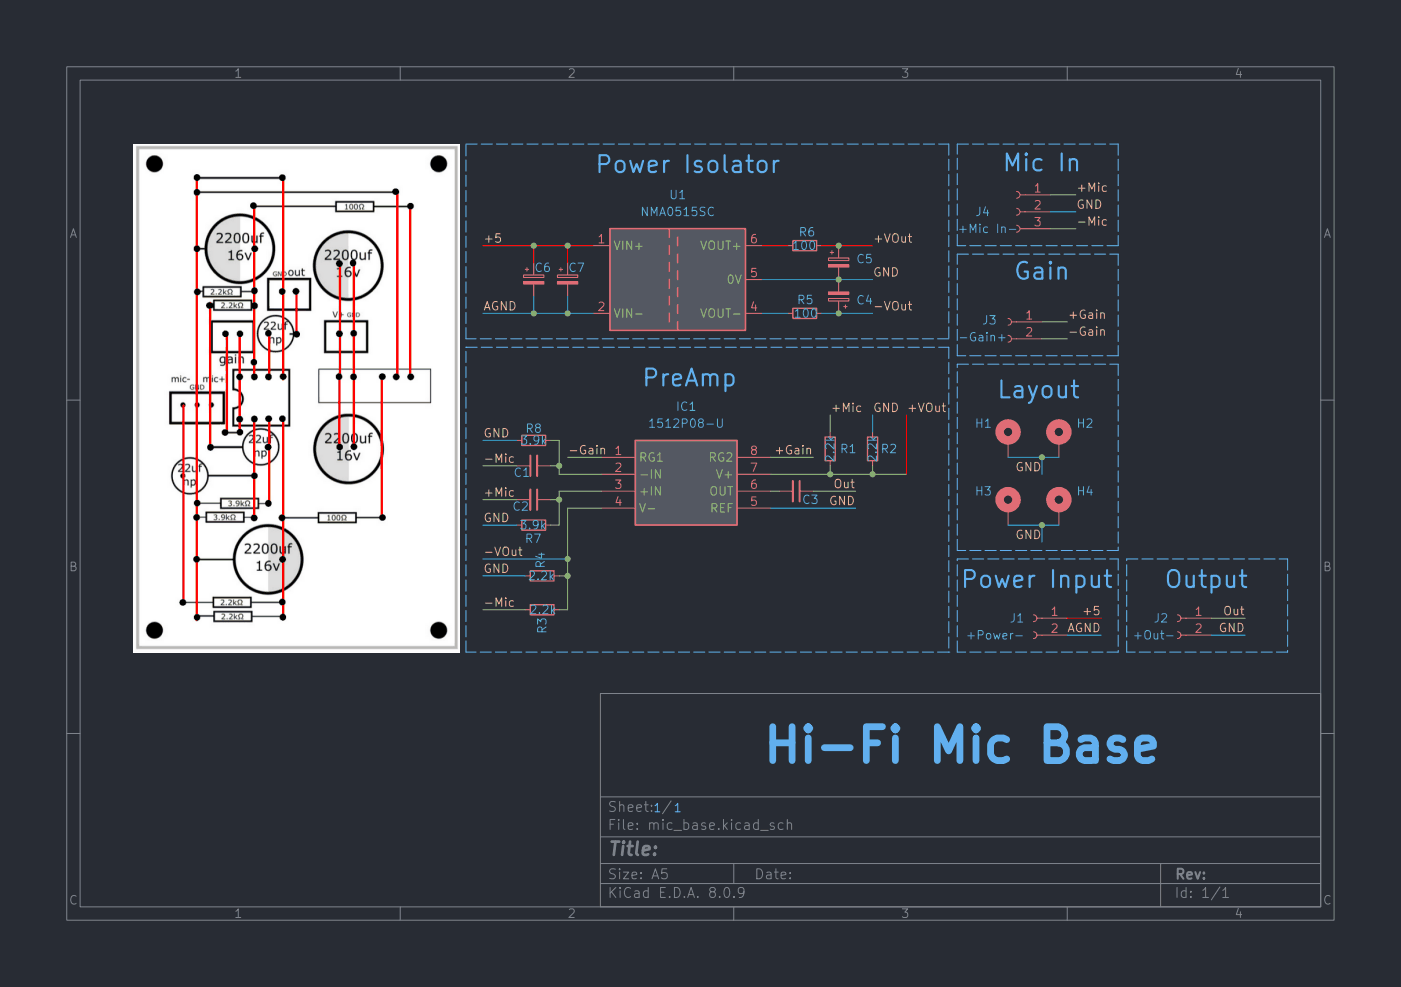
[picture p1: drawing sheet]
(kicad_sch
 (version 20231120)
 (generator "eeschema")
 (generator_version "8.0")
 (paper "A5")
 (lib_symbols
  (symbol "Connector:Conn_01x02_Socket"
   (pin_names
    (offset 1.016) hide) (exclude_from_sim no) (in_bom yes) (on_board yes)
   (property "Reference" "J" (at 0 2.54 0) (effects (font (size 1.27 1.27))))
   (property "Value" "Conn_01x02_Socket" (at 0 -5.08 0) (effects (font (size 1.27 1.27))))
   (property "Footprint" "" (at 0 0 0) (effects (font (size 1.27 1.27)) (hide yes)))
   (property "Datasheet" "~" (at 0 0 0) (effects (font (size 1.27 1.27)) (hide yes)))
   (property "Description" "Generic connector, single row, 01x02, script generated" (at 0 0 0) (effects (font (size 1.27 1.27)) (hide yes)))
   (property "ki_locked" "" (at 0 0 0) (effects (font (size 1.27 1.27))))
   (symbol "Conn_01x02_Socket_1_1"
    (arc (start 0 -2.032) (mid -0.5058 -2.54) (end 0 -3.048) (stroke (width 0.1524) (type default)) (fill (type none)))
    (polyline (pts (xy -1.27 -2.54) (xy -0.508 -2.54)) (stroke (width 0.1524) (type default)) (fill (type none)))
    (polyline (pts (xy -1.27 0) (xy -0.508 0)) (stroke (width 0.1524) (type default)) (fill (type none)))
    (arc (start 0 0.508) (mid -0.5058 0) (end 0 -0.508) (stroke (width 0.1524) (type default)) (fill (type none)))
    (pin passive line (at -5.08 0 0) (length 3.81) (name "Pin_1" (effects (font (size 1.27 1.27)))) (number "1" (effects (font (size 1.27 1.27)))))
    (pin passive line (at -5.08 -2.54 0) (length 3.81) (name "Pin_2" (effects (font (size 1.27 1.27)))) (number "2" (effects (font (size 1.27 1.27)))))))
  (symbol "Connector:Conn_01x03_Socket"
   (pin_names
    (offset 1.016) hide) (exclude_from_sim no) (in_bom yes) (on_board yes)
   (property "Reference" "J" (at 0 5.08 0) (effects (font (size 1.27 1.27))))
   (property "Value" "Conn_01x03_Socket" (at 0 -5.08 0) (effects (font (size 1.27 1.27))))
   (property "Footprint" "" (at 0 0 0) (effects (font (size 1.27 1.27)) (hide yes)))
   (property "Datasheet" "~" (at 0 0 0) (effects (font (size 1.27 1.27)) (hide yes)))
   (property "Description" "Generic connector, single row, 01x03, script generated" (at 0 0 0) (effects (font (size 1.27 1.27)) (hide yes)))
   (property "ki_locked" "" (at 0 0 0) (effects (font (size 1.27 1.27))))
   (symbol "Conn_01x03_Socket_1_1"
    (arc (start 0 -2.032) (mid -0.5058 -2.54) (end 0 -3.048) (stroke (width 0.1524) (type default)) (fill (type none)))
    (polyline (pts (xy -1.27 -2.54) (xy -0.508 -2.54)) (stroke (width 0.1524) (type default)) (fill (type none)))
    (polyline (pts (xy -1.27 0) (xy -0.508 0)) (stroke (width 0.1524) (type default)) (fill (type none)))
    (polyline (pts (xy -1.27 2.54) (xy -0.508 2.54)) (stroke (width 0.1524) (type default)) (fill (type none)))
    (arc (start 0 0.508) (mid -0.5058 0) (end 0 -0.508) (stroke (width 0.1524) (type default)) (fill (type none)))
    (arc (start 0 3.048) (mid -0.5058 2.54) (end 0 2.032) (stroke (width 0.1524) (type default)) (fill (type none)))
    (pin passive line (at -5.08 2.54 0) (length 3.81) (name "Pin_1" (effects (font (size 1.27 1.27)))) (number "1" (effects (font (size 1.27 1.27)))))
    (pin passive line (at -5.08 0 0) (length 3.81) (name "Pin_2" (effects (font (size 1.27 1.27)))) (number "2" (effects (font (size 1.27 1.27)))))
    (pin passive line (at -5.08 -2.54 0) (length 3.81) (name "Pin_3" (effects (font (size 1.27 1.27)))) (number "3" (effects (font (size 1.27 1.27)))))))
  (symbol "Device:C_Polarized_Small"
   (pin_numbers hide)
   (pin_names
    (offset 0.254) hide) (exclude_from_sim no) (in_bom yes) (on_board yes)
   (property "Reference" "C" (at 0.254 1.778 0) (effects (font (size 1.27 1.27)) (justify left)))
   (property "Value" "C_Polarized_Small" (at 0.254 -2.032 0) (effects (font (size 1.27 1.27)) (justify left)))
   (property "Footprint" "" (at 0 0 0) (effects (font (size 1.27 1.27)) (hide yes)))
   (property "Datasheet" "~" (at 0 0 0) (effects (font (size 1.27 1.27)) (hide yes)))
   (property "Description" "Polarized capacitor, small symbol" (at 0 0 0) (effects (font (size 1.27 1.27)) (hide yes)))
   (symbol "C_Polarized_Small_0_1"
    (rectangle (start -1.524 -0.3048) (end 1.524 -0.6858) (stroke (width 0) (type default)) (fill (type outline)))
    (rectangle (start -1.524 0.6858) (end 1.524 0.3048) (stroke (width 0) (type default)) (fill (type none)))
    (polyline (pts (xy -1.27 1.524) (xy -0.762 1.524)) (stroke (width 0) (type default)) (fill (type none)))
    (polyline (pts (xy -1.016 1.27) (xy -1.016 1.778)) (stroke (width 0) (type default)) (fill (type none))))
   (symbol "C_Polarized_Small_1_1"
    (pin passive line (at 0 2.54 270) (length 1.8542) (name "~" (effects (font (size 1.27 1.27)))) (number "1" (effects (font (size 1.27 1.27)))))
    (pin passive line (at 0 -2.54 90) (length 1.8542) (name "~" (effects (font (size 1.27 1.27)))) (number "2" (effects (font (size 1.27 1.27)))))))
  (symbol "Device:C_Small"
   (pin_numbers hide)
   (pin_names
    (offset 0.254) hide) (exclude_from_sim no) (in_bom yes) (on_board yes)
   (property "Reference" "C" (at 0.254 1.778 0) (effects (font (size 1.27 1.27)) (justify left)))
   (property "Value" "C_Small" (at 0.254 -2.032 0) (effects (font (size 1.27 1.27)) (justify left)))
   (property "Footprint" "" (at 0 0 0) (effects (font (size 1.27 1.27)) (hide yes)))
   (property "Datasheet" "~" (at 0 0 0) (effects (font (size 1.27 1.27)) (hide yes)))
   (property "Description" "Unpolarized capacitor, small symbol" (at 0 0 0) (effects (font (size 1.27 1.27)) (hide yes)))
   (symbol "C_Small_0_1"
    (polyline (pts (xy -1.524 -0.508) (xy 1.524 -0.508)) (stroke (width 0.3302) (type default)) (fill (type none)))
    (polyline (pts (xy -1.524 0.508) (xy 1.524 0.508)) (stroke (width 0.3048) (type default)) (fill (type none))))
   (symbol "C_Small_1_1"
    (pin passive line (at 0 2.54 270) (length 2.032) (name "~" (effects (font (size 1.27 1.27)))) (number "1" (effects (font (size 1.27 1.27)))))
    (pin passive line (at 0 -2.54 90) (length 2.032) (name "~" (effects (font (size 1.27 1.27)))) (number "2" (effects (font (size 1.27 1.27)))))))
  (symbol "Device:R_Small"
   (pin_numbers hide)
   (pin_names
    (offset 0.254) hide) (exclude_from_sim no) (in_bom yes) (on_board yes)
   (property "Reference" "R" (at 0.762 0.508 0) (effects (font (size 1.27 1.27)) (justify left)))
   (property "Value" "R_Small" (at 0.762 -1.016 0) (effects (font (size 1.27 1.27)) (justify left)))
   (property "Footprint" "" (at 0 0 0) (effects (font (size 1.27 1.27)) (hide yes)))
   (property "Datasheet" "~" (at 0 0 0) (effects (font (size 1.27 1.27)) (hide yes)))
   (property "Description" "Resistor, small symbol" (at 0 0 0) (effects (font (size 1.27 1.27)) (hide yes)))
   (symbol "R_Small_0_1"
    (rectangle (start -0.762 1.778) (end 0.762 -1.778) (stroke (width 0.2032) (type default)) (fill (type none))))
   (symbol "R_Small_1_1"
    (pin passive line (at 0 2.54 270) (length 0.762) (name "~" (effects (font (size 1.27 1.27)))) (number "1" (effects (font (size 1.27 1.27)))))
    (pin passive line (at 0 -2.54 90) (length 0.762) (name "~" (effects (font (size 1.27 1.27)))) (number "2" (effects (font (size 1.27 1.27)))))))
  (symbol "Mechanical:MountingHole_Pad"
   (pin_numbers hide)
   (pin_names
    (offset 1.016) hide) (exclude_from_sim yes) (in_bom no) (on_board yes)
   (property "Reference" "H" (at 0 6.35 0) (effects (font (size 1.27 1.27))))
   (property "Value" "MountingHole_Pad" (at 0 4.445 0) (effects (font (size 1.27 1.27))))
   (property "Footprint" "" (at 0 0 0) (effects (font (size 1.27 1.27)) (hide yes)))
   (property "Datasheet" "~" (at 0 0 0) (effects (font (size 1.27 1.27)) (hide yes)))
   (property "Description" "Mounting Hole with connection" (at 0 0 0) (effects (font (size 1.27 1.27)) (hide yes)))
   (symbol "MountingHole_Pad_0_1"
    (circle (center 0 1.27) (radius 1.27) (stroke (width 1.27) (type default)) (fill (type none))))
   (symbol "MountingHole_Pad_1_1"
    (pin input line (at 0 -2.54 90) (length 2.54) (name "1" (effects (font (size 1.27 1.27)))) (number "1" (effects (font (size 1.27 1.27)))))))
  (symbol "Regulator_Switching:NMA0515SC" (exclude_from_sim no) (in_bom yes) (on_board yes)
   (property "Reference" "U" (at -10.16 8.89 0) (effects (font (size 1.27 1.27)) (justify left)))
   (property "Value" "NMA0515SC" (at 0 8.89 0) (effects (font (size 1.27 1.27)) (justify left)))
   (property "Footprint" "Converter_DCDC:Converter_DCDC_Murata_NMAxxxxSC_THT" (at 0 -8.89 0) (effects (font (size 1.27 1.27)
    (italic yes)) (hide yes)))
   (property "Datasheet" "http://power.murata.com/data/power/ncl/kdc_nma.pdf" (at 0 0 0) (effects (font (size 1.27 1.27)) (hide yes)))
   (property "Description" "±33mA Isolated 1W Dual output DC/DC Converter Module, 5V Input Voltage, ±15V Output Voltage, SIP3" (at 0 0 0) (effects (font (size 1.27 1.27)) (hide yes)))
   (symbol "NMA0515SC_0_1"
    (rectangle (start -10.16 7.62) (end 10.16 -7.62) (stroke (width 0.254) (type default)) (fill (type background)))
    (polyline (pts (xy -1.27 -5.08) (xy -1.27 -6.35)) (stroke (width 0.254) (type default)) (fill (type none)))
    (polyline (pts (xy -1.27 -2.54) (xy -1.27 -3.81)) (stroke (width 0.254) (type default)) (fill (type none)))
    (polyline (pts (xy -1.27 0) (xy -1.27 -1.27)) (stroke (width 0.254) (type default)) (fill (type none)))
    (polyline (pts (xy -1.27 2.54) (xy -1.27 1.27)) (stroke (width 0.254) (type default)) (fill (type none)))
    (polyline (pts (xy -1.27 5.08) (xy -1.27 3.81)) (stroke (width 0.254) (type default)) (fill (type none)))
    (polyline (pts (xy -1.27 7.62) (xy -1.27 6.35)) (stroke (width 0.254) (type default)) (fill (type none)))
    (polyline (pts (xy 0 -7.62) (xy 0 -6.35)) (stroke (width 0.254) (type default)) (fill (type none)))
    (polyline (pts (xy 0 -5.08) (xy 0 -3.81)) (stroke (width 0.254) (type default)) (fill (type none)))
    (polyline (pts (xy 0 -1.27) (xy 0 -2.54)) (stroke (width 0.254) (type default)) (fill (type none)))
    (polyline (pts (xy 0 0) (xy 0 1.27)) (stroke (width 0.254) (type default)) (fill (type none)))
    (polyline (pts (xy 0 2.54) (xy 0 3.81)) (stroke (width 0.254) (type default)) (fill (type none)))
    (polyline (pts (xy 0 5.08) (xy 0 6.35)) (stroke (width 0.254) (type default)) (fill (type none))))
   (symbol "NMA0515SC_1_1"
    (pin power_in line (at -12.7 5.08 0) (length 2.54) (name "VIN+" (effects (font (size 1.27 1.27)))) (number "1" (effects (font (size 1.27 1.27)))))
    (pin power_in line (at -12.7 -5.08 0) (length 2.54) (name "VIN-" (effects (font (size 1.27 1.27)))) (number "2" (effects (font (size 1.27 1.27)))))
    (pin power_out line (at 12.7 -5.08 180) (length 2.54) (name "VOUT-" (effects (font (size 1.27 1.27)))) (number "4" (effects (font (size 1.27 1.27)))))
    (pin power_out line (at 12.7 0 180) (length 2.54) (name "0V" (effects (font (size 1.27 1.27)))) (number "5" (effects (font (size 1.27 1.27)))))
    (pin power_out line (at 12.7 5.08 180) (length 2.54) (name "VOUT+" (effects (font (size 1.27 1.27)))) (number "6" (effects (font (size 1.27 1.27)))))))
  (symbol "THAT1512:1512P08-U" (exclude_from_sim no) (in_bom yes) (on_board yes)
   (property "Reference" "IC" (at 21.59 7.62 0) (effects (font (size 1.27 1.27)) (justify left top)))
   (property "Value" "1512P08-U" (at 21.59 5.08 0) (effects (font (size 1.27 1.27)) (justify left top)))
   (property "Footprint" "DIP781W46P254L952H432Q8N" (at 21.59 -94.92 0) (effects (font (size 1.27 1.27)) (justify left top) (hide yes)))
   (property "Datasheet" "" (at 21.59 -194.92 0) (effects (font (size 1.27 1.27)) (justify left top) (hide yes)))
   (property "Description" "Microphone Preamplifiers High-Perform. Audio Preamp 0dB DIP-8" (at 0 0 0) (effects (font (size 1.27 1.27)) (hide yes)))
   (property "Height" "4.32" (at 21.59 -394.92 0) (effects (font (size 1.27 1.27)) (justify left top) (hide yes)))
   (property "Mouser Part Number" "887-1512P08-U" (at 21.59 -494.92 0) (effects (font (size 1.27 1.27)) (justify left top) (hide yes)))
   (property "Mouser Price/Stock" "https://www.mouser.co.uk/ProductDetail/THAT/1512P08-U?qs=9Udfh7QmL4sFBLonIQFgcw%3D%3D" (at 21.59 -594.92 0) (effects (font (size 1.27 1.27)) (justify left top) (hide yes)))
   (property "Manufacturer_Name" "THAT CORPORATION" (at 21.59 -694.92 0) (effects (font (size 1.27 1.27)) (justify left top) (hide yes)))
   (property "Manufacturer_Part_Number" "1512P08-U" (at 21.59 -794.92 0) (effects (font (size 1.27 1.27)) (justify left top) (hide yes)))
   (symbol "1512P08-U_1_1"
    (rectangle (start 5.08 2.54) (end 20.32 -10.16) (stroke (width 0.254) (type default)) (fill (type background)))
    (pin passive line (at 0 0 0) (length 5.08) (name "RG1" (effects (font (size 1.27 1.27)))) (number "1" (effects (font (size 1.27 1.27)))))
    (pin passive line (at 0 -2.54 0) (length 5.08) (name "-IN" (effects (font (size 1.27 1.27)))) (number "2" (effects (font (size 1.27 1.27)))))
    (pin passive line (at 0 -5.08 0) (length 5.08) (name "+IN" (effects (font (size 1.27 1.27)))) (number "3" (effects (font (size 1.27 1.27)))))
    (pin passive line (at 0 -7.62 0) (length 5.08) (name "V-" (effects (font (size 1.27 1.27)))) (number "4" (effects (font (size 1.27 1.27)))))
    (pin passive line (at 25.4 -7.62 180) (length 5.08) (name "REF" (effects (font (size 1.27 1.27)))) (number "5" (effects (font (size 1.27 1.27)))))
    (pin passive line (at 25.4 -5.08 180) (length 5.08) (name "OUT" (effects (font (size 1.27 1.27)))) (number "6" (effects (font (size 1.27 1.27)))))
    (pin passive line (at 25.4 -2.54 180) (length 5.08) (name "V+" (effects (font (size 1.27 1.27)))) (number "7" (effects (font (size 1.27 1.27)))))
    (pin passive line (at 25.4 0 180) (length 5.08) (name "RG2" (effects (font (size 1.27 1.27)))) (number "8" (effects (font (size 1.27 1.27))))))))
 (junction
  (at 83.82 69.85)
  (diameter 0)
  (color 0 0 0 0))
 (junction
  (at 85.09 86.36)
  (diameter 0)
  (color 0 0 0 0))
 (junction
  (at 80.01 46.99)
  (diameter 0)
  (color 0 0 0 0))
 (junction
  (at 85.09 83.82)
  (diameter 0)
  (color 0 0 0 0))
 (junction
  (at 156.21 68.58)
  (diameter 0)
  (color 0 0 0 0))
 (junction
  (at 125.73 41.91)
  (diameter 0)
  (color 0 0 0 0))
 (junction
  (at 130.81 71.12)
  (diameter 0)
  (color 0 0 0 0))
 (junction
  (at 83.82 74.93)
  (diameter 0)
  (color 0 0 0 0))
 (junction
  (at 125.73 46.99)
  (diameter 0)
  (color 0 0 0 0))
 (junction
  (at 125.73 36.83)
  (diameter 0)
  (color 0 0 0 0))
 (junction
  (at 85.09 36.83)
  (diameter 0)
  (color 0 0 0 0))
 (junction
  (at 124.46 71.12)
  (diameter 0)
  (color 0 0 0 0))
 (junction
  (at 85.09 46.99)
  (diameter 0)
  (color 0 0 0 0))
 (junction
  (at 156.21 78.74)
  (diameter 0)
  (color 0 0 0 0))
 (junction
  (at 80.01 36.83)
  (diameter 0)
  (color 0 0 0 0))
 (wire
  (pts (xy 130.81 46.99) (xy 125.73 46.99))
  (stroke (width 0) (type default) (color 0 160 255 1)))
 (wire
  (pts (xy 135.89 71.12) (xy 135.89 62.23))
  (stroke (width 0) (type default) (color 255 0 0 1)))
 (wire
  (pts (xy 125.73 36.83) (xy 130.81 36.83))
  (stroke (width 0) (type default) (color 255 0 0 1)))
 (wire
  (pts (xy 156.21 78.74) (xy 158.75 78.74))
  (stroke (width 0) (type default) (color 0 160 255 1)))
 (wire
  (pts (xy 90.17 71.12) (xy 83.82 71.12))
  (stroke (width 0) (type default)))
 (wire
  (pts (xy 85.09 46.99) (xy 88.9 46.99))
  (stroke (width 0) (type default) (color 0 160 255 1)))
 (wire
  (pts (xy 83.82 78.74) (xy 82.55 78.74))
  (stroke (width 0) (type default)))
 (wire
  (pts (xy 83.82 73.66) (xy 83.82 74.93))
  (stroke (width 0) (type default)))
 (wire
  (pts (xy 72.39 36.83) (xy 80.01 36.83))
  (stroke (width 0) (type default) (color 255 0 0 1)))
 (wire
  (pts (xy 85.09 86.36) (xy 85.09 91.44))
  (stroke (width 0) (type default)))
 (wire
  (pts (xy 130.81 71.12) (xy 135.89 71.12))
  (stroke (width 0) (type default)))
 (wire
  (pts (xy 156.21 71.12) (xy 156.21 68.58))
  (stroke (width 0) (type default) (color 0 160 255 1)))
 (wire
  (pts (xy 78.74 91.44) (xy 72.39 91.44))
  (stroke (width 0) (type default)))
 (wire
  (pts (xy 130.81 69.85) (xy 130.81 71.12))
  (stroke (width 0) (type default)))
 (wire
  (pts (xy 114.3 41.91) (xy 125.73 41.91))
  (stroke (width 0) (type default) (color 0 160 255 1)))
 (wire
  (pts (xy 156.21 50.8) (xy 160.02 50.8))
  (stroke (width 0) (type default)))
 (wire
  (pts (xy 77.47 69.85) (xy 72.39 69.85))
  (stroke (width 0) (type default)))
 (wire
  (pts (xy 130.81 64.77) (xy 130.81 62.23))
  (stroke (width 0) (type default) (color 0 160 255 1)))
 (wire
  (pts (xy 80.01 46.99) (xy 85.09 46.99))
  (stroke (width 0) (type default) (color 0 160 255 1)))
 (wire
  (pts (xy 130.81 41.91) (xy 125.73 41.91))
  (stroke (width 0) (type default) (color 0 160 255 1)))
 (wire
  (pts (xy 123.19 36.83) (xy 125.73 36.83))
  (stroke (width 0) (type default) (color 255 0 0 1)))
 (wire
  (pts (xy 77.47 66.04) (xy 72.39 66.04))
  (stroke (width 0) (type default) (color 0 160 255 1)))
 (wire
  (pts (xy 80.01 44.45) (xy 80.01 46.99))
  (stroke (width 0) (type default) (color 0 160 255 1)))
 (wire
  (pts (xy 77.47 74.93) (xy 72.39 74.93))
  (stroke (width 0) (type default)))
 (wire
  (pts (xy 72.39 46.99) (xy 80.01 46.99))
  (stroke (width 0) (type default) (color 0 160 255 1)))
 (wire
  (pts (xy 156.21 81.28) (xy 156.21 78.74))
  (stroke (width 0) (type default) (color 0 160 255 1)))
 (wire
  (pts (xy 157.48 31.75) (xy 161.29 31.75))
  (stroke (width 0) (type default) (color 0 160 255 1)))
 (wire
  (pts (xy 83.82 69.85) (xy 82.55 69.85))
  (stroke (width 0) (type default)))
 (wire
  (pts (xy 83.82 66.04) (xy 82.55 66.04))
  (stroke (width 0) (type default)))
 (wire
  (pts (xy 181.61 92.71) (xy 186.69 92.71))
  (stroke (width 0) (type default)))
 (wire
  (pts (xy 83.82 66.04) (xy 83.82 69.85))
  (stroke (width 0) (type default)))
 (wire
  (pts (xy 78.74 86.36) (xy 72.39 86.36))
  (stroke (width 0) (type default) (color 0 160 255 1)))
 (wire
  (pts (xy 151.13 78.74) (xy 156.21 78.74))
  (stroke (width 0) (type default) (color 0 160 255 1)))
 (wire
  (pts (xy 157.48 29.21) (xy 161.29 29.21))
  (stroke (width 0) (type default)))
 (wire
  (pts (xy 83.82 74.93) (xy 82.55 74.93))
  (stroke (width 0) (type default)))
 (wire
  (pts (xy 114.3 36.83) (xy 118.11 36.83))
  (stroke (width 0) (type default) (color 255 0 0 1)))
 (wire
  (pts (xy 121.92 73.66) (xy 128.27 73.66))
  (stroke (width 0) (type default)))
 (wire
  (pts (xy 85.09 36.83) (xy 88.9 36.83))
  (stroke (width 0) (type default) (color 255 0 0 1)))
 (wire
  (pts (xy 124.46 71.12) (xy 130.81 71.12))
  (stroke (width 0) (type default)))
 (wire
  (pts (xy 77.47 78.74) (xy 72.39 78.74))
  (stroke (width 0) (type default) (color 0 160 255 1)))
 (wire
  (pts (xy 83.82 71.12) (xy 83.82 69.85))
  (stroke (width 0) (type default)))
 (wire
  (pts (xy 85.09 44.45) (xy 85.09 46.99))
  (stroke (width 0) (type default) (color 0 160 255 1)))
 (wire
  (pts (xy 83.82 91.44) (xy 85.09 91.44))
  (stroke (width 0) (type default)))
 (wire
  (pts (xy 83.82 74.93) (xy 83.82 78.74))
  (stroke (width 0) (type default)))
 (wire
  (pts (xy 165.1 92.71) (xy 160.02 92.71))
  (stroke (width 0) (type default) (color 255 0 0 1)))
 (wire
  (pts (xy 165.1 95.25) (xy 160.02 95.25))
  (stroke (width 0) (type default) (color 0 160 255 1)))
 (wire
  (pts (xy 125.73 46.99) (xy 123.19 46.99))
  (stroke (width 0) (type default) (color 0 160 255 1)))
 (wire
  (pts (xy 157.48 34.29) (xy 161.29 34.29))
  (stroke (width 0) (type default)))
 (wire
  (pts (xy 85.09 36.83) (xy 85.09 39.37))
  (stroke (width 0) (type default) (color 255 0 0 1)))
 (wire
  (pts (xy 116.84 73.66) (xy 115.57 73.66))
  (stroke (width 0) (type default)))
 (wire
  (pts (xy 151.13 68.58) (xy 156.21 68.58))
  (stroke (width 0) (type default) (color 0 160 255 1)))
 (wire
  (pts (xy 115.57 76.2) (xy 128.27 76.2))
  (stroke (width 0) (type default) (color 0 160 255 1)))
 (wire
  (pts (xy 114.3 46.99) (xy 118.11 46.99))
  (stroke (width 0) (type default) (color 0 160 255 1)))
 (wire
  (pts (xy 80.01 36.83) (xy 85.09 36.83))
  (stroke (width 0) (type default) (color 255 0 0 1)))
 (wire
  (pts (xy 85.09 83.82) (xy 72.39 83.82))
  (stroke (width 0) (type default) (color 0 160 255 1)))
 (wire
  (pts (xy 83.82 86.36) (xy 85.09 86.36))
  (stroke (width 0) (type default)))
 (wire
  (pts (xy 124.46 64.77) (xy 124.46 62.23))
  (stroke (width 0) (type default)))
 (wire
  (pts (xy 85.09 76.2) (xy 90.17 76.2))
  (stroke (width 0) (type default)))
 (wire
  (pts (xy 90.17 73.66) (xy 83.82 73.66))
  (stroke (width 0) (type default)))
 (wire
  (pts (xy 85.09 68.58) (xy 90.17 68.58))
  (stroke (width 0) (type default)))
 (wire
  (pts (xy 85.09 76.2) (xy 85.09 83.82))
  (stroke (width 0) (type default)))
 (wire
  (pts (xy 156.21 68.58) (xy 158.75 68.58))
  (stroke (width 0) (type default) (color 0 160 255 1)))
 (wire
  (pts (xy 80.01 36.83) (xy 80.01 39.37))
  (stroke (width 0) (type default) (color 255 0 0 1)))
 (wire
  (pts (xy 124.46 69.85) (xy 124.46 71.12))
  (stroke (width 0) (type default)))
 (wire
  (pts (xy 115.57 71.12) (xy 124.46 71.12))
  (stroke (width 0) (type default)))
 (wire
  (pts (xy 156.21 48.26) (xy 160.02 48.26))
  (stroke (width 0) (type default)))
 (wire
  (pts (xy 85.09 83.82) (xy 85.09 86.36))
  (stroke (width 0) (type default)))
 (wire
  (pts (xy 121.92 68.58) (xy 115.57 68.58))
  (stroke (width 0) (type default)))
 (wire
  (pts (xy 186.69 95.25) (xy 181.61 95.25))
  (stroke (width 0) (type default) (color 0 160 255 1)))
 (rectangle
  (start 143.51 21.59)
  (end 167.64 36.83)
  (stroke (width 0) (type dash))
  (fill (type none)))
 (rectangle
  (start 143.51 38.1)
  (end 167.64 53.34)
  (stroke (width 0) (type dash))
  (fill (type none)))
 (rectangle
  (start 143.51 83.82)
  (end 167.64 97.79)
  (stroke (width 0) (type dash))
  (fill (type none)))
 (rectangle
  (start 143.51 54.61)
  (end 167.64 82.55)
  (stroke (width 0) (type dash))
  (fill (type none)))
 (rectangle
  (start 168.91 83.82)
  (end 193.04 97.79)
  (stroke (width 0) (type dash))
  (fill (type none)))
 (rectangle
  (start 69.85 21.59)
  (end 142.24 50.8)
  (stroke (width 0) (type dash))
  (fill (type none)))
 (rectangle
  (start 69.85 52.07)
  (end 142.24 97.79)
  (stroke (width 0) (type dash))
  (fill (type none)))
 (image
  (at 44.45 59.69)
  (scale 1.02169)
  (data))
 (text "Output"
  (exclude_from_sim no)
  (at 180.848 87.122 0)
  (effects (font (size 2.54 2.54) (thickness 0.3175))))
 (text "Gain"
  (exclude_from_sim no)
  (at 156.21 40.894 0)
  (effects (font (size 2.54 2.54) (thickness 0.3175))))
 (text "1"
  (exclude_from_sim no)
  (at 98.552 121.412 0)
  (effects (font (size 1.27 1.27))))
 (text "PreAmp"
  (exclude_from_sim no)
  (at 103.378 56.896 0)
  (effects (font (size 2.54 2.54) (thickness 0.3175))))
 (text "Power Isolator"
  (exclude_from_sim no)
  (at 103.124 24.892 0)
  (effects (font (size 2.54 2.54) (thickness 0.3175))))
 (text "1"
  (exclude_from_sim no)
  (at 101.6 121.412 0)
  (effects (font (size 1.27 1.27))))
 (text "Mic In"
  (exclude_from_sim no)
  (at 156.21 24.638 0)
  (effects (font (size 2.54 2.54) (thickness 0.3175))))
 (text "Layout"
  (exclude_from_sim no)
  (at 155.702 58.674 0)
  (effects (font (size 2.54 2.54) (thickness 0.3175))))
 (text "Power Input"
  (exclude_from_sim no)
  (at 155.448 87.122 0)
  (effects (font (size 2.54 2.54) (thickness 0.3175))))
 (text "Hi-Fi Mic Base"
  (exclude_from_sim no)
  (at 144.272 112.014 0)
  (effects (font (size 5.08 5.08) (thickness 1.016)
    (bold yes))))
 (label "AGND"
  (at 165.1 95.25 180)
  (effects (font (size 1.27 1.27) (color 0 160 255 1)) (justify right bottom)))
 (label "Out"
  (at 128.27 73.66 180)
  (effects (font (size 1.27 1.27)) (justify right bottom)))
 (label "GND"
  (at 128.27 76.2 180)
  (effects (font (size 1.27 1.27) (color 0 160 255 1)) (justify right bottom)))
 (label "-VOut"
  (at 72.39 83.82 0)
  (effects (font (size 1.27 1.27)) (justify left bottom)))
 (label "+5"
  (at 165.1 92.71 180)
  (effects (font (size 1.27 1.27) (color 255 0 0 1)) (justify right bottom)))
 (label "+5"
  (at 72.39 36.83 0)
  (effects (font (size 1.27 1.27) (color 255 0 0 1)) (justify left bottom)))
 (label "+Mic"
  (at 161.29 29.21 0)
  (effects (font (size 1.27 1.27)) (justify left bottom)))
 (label "GND"
  (at 72.39 78.74 0)
  (effects (font (size 1.27 1.27) (color 0 160 255 1)) (justify left bottom)))
 (label "Out"
  (at 186.69 92.71 180)
  (effects (font (size 1.27 1.27)) (justify right bottom)))
 (label "+VOut"
  (at 130.81 36.83 0)
  (effects (font (size 1.27 1.27)) (justify left bottom)))
 (label "+VOut"
  (at 135.89 62.23 0)
  (effects (font (size 1.27 1.27)) (justify left bottom)))
 (label "GND"
  (at 161.29 31.75 0)
  (effects (font (size 1.27 1.27) (color 0 160 255 1)) (justify left bottom)))
 (label "+Gain"
  (at 160.02 48.26 0)
  (effects (font (size 1.27 1.27)) (justify left bottom)))
 (label "GND"
  (at 72.39 66.04 0)
  (effects (font (size 1.27 1.27) (color 0 160 255 1)) (justify left bottom)))
 (label "-VOut"
  (at 130.81 46.99 0)
  (effects (font (size 1.27 1.27)) (justify left bottom)))
 (label "-Mic"
  (at 72.39 69.85 0)
  (effects (font (size 1.27 1.27)) (justify left bottom)))
 (label "GND"
  (at 156.21 81.28 180)
  (effects (font (size 1.27 1.27) (color 0 160 255 1)) (justify right bottom)))
 (label "+Mic"
  (at 72.39 74.93 0)
  (effects (font (size 1.27 1.27)) (justify left bottom)))
 (label "GND"
  (at 130.81 62.23 0)
  (effects (font (size 1.27 1.27) (color 0 160 255 1)) (justify left bottom)))
 (label "AGND"
  (at 72.39 46.99 0)
  (effects (font (size 1.27 1.27) (color 0 160 255 1)) (justify left bottom)))
 (label "-Gain"
  (at 85.09 68.58 0)
  (effects (font (size 1.27 1.27)) (justify left bottom)))
 (label "GND"
  (at 72.39 86.36 0)
  (effects (font (size 1.27 1.27) (color 0 160 255 1)) (justify left bottom)))
 (label "GND"
  (at 186.69 95.25 180)
  (effects (font (size 1.27 1.27) (color 0 160 255 1)) (justify right bottom)))
 (label "-Mic"
  (at 72.39 91.44 0)
  (effects (font (size 1.27 1.27)) (justify left bottom)))
 (label "-Mic"
  (at 161.29 34.29 0)
  (effects (font (size 1.27 1.27)) (justify left bottom)))
 (label "+Gain"
  (at 121.92 68.58 180)
  (effects (font (size 1.27 1.27)) (justify right bottom)))
 (label "-Gain"
  (at 160.02 50.8 0)
  (effects (font (size 1.27 1.27)) (justify left bottom)))
 (label "GND"
  (at 156.21 71.12 180)
  (effects (font (size 1.27 1.27) (color 0 160 255 1)) (justify right bottom)))
 (label "GND"
  (at 130.81 41.91 0)
  (effects (font (size 1.27 1.27) (color 0 160 255 1)) (justify left bottom)))
 (label "+Mic"
  (at 124.46 62.23 0)
  (effects (font (size 1.27 1.27)) (justify left bottom)))
 (symbol
  (lib_id "Device:R_Small")
  (at 81.28 91.44 270)
  (unit 1)
  (exclude_from_sim no)
  (in_bom yes)
  (on_board yes)
  (dnp no)
  (property "Reference" "R3" (at 81.28 92.456 0) (effects (font (size 1.27 1.27)) (justify left)))
  (property "Value" "2.2k" (at 79.248 91.44 90) (effects (font (size 1.27 1.27)) (justify left)))
  (property "Footprint" "PCM_Resistor_THT_AKL:R_Axial_DIN0204_L3.6mm_D1.6mm_P7.62mm_Horizontal" (at 81.28 91.44 0) (effects (font (size 1.27 1.27)) (hide yes)))
  (property "Datasheet" "~" (at 81.28 91.44 0) (effects (font (size 1.27 1.27)) (hide yes)))
  (property "Description" "Resistor, small symbol" (at 81.28 91.44 0) (effects (font (size 1.27 1.27)) (hide yes)))
  (pin "2")
  (pin "1"))
 (symbol
  (lib_id "Device:R_Small")
  (at 124.46 67.31 0)
  (unit 1)
  (exclude_from_sim no)
  (in_bom yes)
  (on_board yes)
  (dnp no)
  (property "Reference" "R1" (at 128.524 67.31 0) (effects (font (size 1.27 1.27)) (justify right)))
  (property "Value" "2.2k" (at 124.46 67.31 90) (effects (font (size 1.27 1.27))))
  (property "Footprint" "PCM_Resistor_THT_AKL:R_Axial_DIN0204_L3.6mm_D1.6mm_P7.62mm_Horizontal" (at 124.46 67.31 0) (effects (font (size 1.27 1.27)) (hide yes)))
  (property "Datasheet" "~" (at 124.46 67.31 0) (effects (font (size 1.27 1.27)) (hide yes)))
  (property "Description" "Resistor, small symbol" (at 124.46 67.31 0) (effects (font (size 1.27 1.27)) (hide yes)))
  (pin "2")
  (pin "1"))
 (symbol
  (lib_id "Device:R_Small")
  (at 120.65 36.83 270)
  (mirror x)
  (unit 1)
  (exclude_from_sim no)
  (in_bom yes)
  (on_board yes)
  (dnp no)
  (property "Reference" "R6" (at 119.634 34.798 90) (effects (font (size 1.27 1.27)) (justify left)))
  (property "Value" "100" (at 118.618 36.83 90) (effects (font (size 1.27 1.27)) (justify left)))
  (property "Footprint" "PCM_Resistor_THT_AKL:R_Axial_DIN0204_L3.6mm_D1.6mm_P7.62mm_Horizontal" (at 120.65 36.83 0) (effects (font (size 1.27 1.27)) (hide yes)))
  (property "Datasheet" "~" (at 120.65 36.83 0) (effects (font (size 1.27 1.27)) (hide yes)))
  (property "Description" "Resistor, small symbol" (at 120.65 36.83 0) (effects (font (size 1.27 1.27)) (hide yes)))
  (pin "2")
  (pin "1"))
 (symbol
  (lib_id "Device:C_Small")
  (at 80.01 74.93 270)
  (unit 1)
  (exclude_from_sim no)
  (in_bom yes)
  (on_board yes)
  (dnp no)
  (property "Reference" "C2" (at 76.708 75.946 90) (effects (font (size 1.27 1.27)) (justify left)))
  (property "Value" "22uF" (at 78.7338 77.47 0) (effects (font (size 1.27 1.27)) (justify left) (hide yes)))
  (property "Footprint" "Capacitor_THT:C_Disc_D7.5mm_W2.5mm_P5.00mm" (at 80.01 74.93 0) (effects (font (size 1.27 1.27)) (hide yes)))
  (property "Datasheet" "~" (at 80.01 74.93 0) (effects (font (size 1.27 1.27)) (hide yes)))
  (property "Description" "Unpolarized capacitor, small symbol" (at 80.01 74.93 0) (effects (font (size 1.27 1.27)) (hide yes)))
  (pin "2")
  (pin "1"))
 (symbol
  (lib_id "Device:R_Small")
  (at 81.28 86.36 90)
  (unit 1)
  (exclude_from_sim no)
  (in_bom yes)
  (on_board yes)
  (dnp no)
  (property "Reference" "R4" (at 81.026 85.344 0) (effects (font (size 1.27 1.27)) (justify left)))
  (property "Value" "2.2k" (at 83.312 86.36 90) (effects (font (size 1.27 1.27)) (justify left)))
  (property "Footprint" "PCM_Resistor_THT_AKL:R_Axial_DIN0204_L3.6mm_D1.6mm_P7.62mm_Horizontal" (at 81.28 86.36 0) (effects (font (size 1.27 1.27)) (hide yes)))
  (property "Datasheet" "~" (at 81.28 86.36 0) (effects (font (size 1.27 1.27)) (hide yes)))
  (property "Description" "Resistor, small symbol" (at 81.28 86.36 0) (effects (font (size 1.27 1.27)) (hide yes)))
  (pin "2")
  (pin "1"))
 (symbol
  (lib_id "Mechanical:MountingHole_Pad")
  (at 158.75 76.2 0)
  (unit 1)
  (exclude_from_sim yes)
  (in_bom no)
  (on_board yes)
  (dnp no)
  (fields_autoplaced yes)
  (property "Reference" "H4" (at 161.29 73.6599 0) (effects (font (size 1.27 1.27)) (justify left)))
  (property "Value" "MountingHole_Pad" (at 161.29 76.1999 0) (effects (font (size 1.27 1.27)) (justify left) (hide yes)))
  (property "Footprint" "MountingHole:MountingHole_2.2mm_M2_DIN965_Pad" (at 158.75 76.2 0) (effects (font (size 1.27 1.27)) (hide yes)))
  (property "Datasheet" "~" (at 158.75 76.2 0) (effects (font (size 1.27 1.27)) (hide yes)))
  (property "Description" "Mounting Hole with connection" (at 158.75 76.2 0) (effects (font (size 1.27 1.27)) (hide yes)))
  (pin "1"))
 (symbol
  (lib_id "Connector:Conn_01x02_Socket")
  (at 154.94 92.71 0)
  (mirror y)
  (unit 1)
  (exclude_from_sim no)
  (in_bom yes)
  (on_board yes)
  (dnp no)
  (property "Reference" "J1" (at 153.67 92.7099 0) (effects (font (size 1.27 1.27)) (justify left)))
  (property "Value" "+Power-" (at 153.67 95.2499 0) (effects (font (size 1.27 1.27)) (justify left)))
  (property "Footprint" "Connector_JST:JST_XH_B2B-XH-A_1x02_P2.50mm_Vertical" (at 154.94 92.71 0) (effects (font (size 1.27 1.27)) (hide yes)))
  (property "Datasheet" "~" (at 154.94 92.71 0) (effects (font (size 1.27 1.27)) (hide yes)))
  (property "Description" "Generic connector, single row, 01x02, script generated" (at 154.94 92.71 0) (effects (font (size 1.27 1.27)) (hide yes)))
  (pin "1")
  (pin "2"))
 (symbol
  (lib_id "Mechanical:MountingHole_Pad")
  (at 158.75 66.04 0)
  (unit 1)
  (exclude_from_sim yes)
  (in_bom no)
  (on_board yes)
  (dnp no)
  (fields_autoplaced yes)
  (property "Reference" "H2" (at 161.29 63.4999 0) (effects (font (size 1.27 1.27)) (justify left)))
  (property "Value" "MountingHole_Pad" (at 161.29 66.0399 0) (effects (font (size 1.27 1.27)) (justify left) (hide yes)))
  (property "Footprint" "MountingHole:MountingHole_2.2mm_M2_DIN965_Pad" (at 158.75 66.04 0) (effects (font (size 1.27 1.27)) (hide yes)))
  (property "Datasheet" "~" (at 158.75 66.04 0) (effects (font (size 1.27 1.27)) (hide yes)))
  (property "Description" "Mounting Hole with connection" (at 158.75 66.04 0) (effects (font (size 1.27 1.27)) (hide yes)))
  (pin "1"))
 (symbol
  (lib_id "Connector:Conn_01x02_Socket")
  (at 151.13 48.26 0)
  (mirror y)
  (unit 1)
  (exclude_from_sim no)
  (in_bom yes)
  (on_board yes)
  (dnp no)
  (property "Reference" "J3" (at 148.336 48.006 0) (effects (font (size 1.27 1.27))))
  (property "Value" "-Gain+" (at 147.32 50.546 0) (effects (font (size 1.27 1.27))))
  (property "Footprint" "Connector_JST:JST_XH_B2B-XH-A_1x02_P2.50mm_Vertical" (at 151.13 48.26 0) (effects (font (size 1.27 1.27)) (hide yes)))
  (property "Datasheet" "~" (at 151.13 48.26 0) (effects (font (size 1.27 1.27)) (hide yes)))
  (property "Description" "Generic connector, single row, 01x02, script generated" (at 151.13 48.26 0) (effects (font (size 1.27 1.27)) (hide yes)))
  (pin "1")
  (pin "2"))
 (symbol
  (lib_id "Device:C_Small")
  (at 119.38 73.66 270)
  (unit 1)
  (exclude_from_sim no)
  (in_bom yes)
  (on_board yes)
  (dnp no)
  (property "Reference" "C3" (at 120.142 74.93 90) (effects (font (size 1.27 1.27)) (justify left)))
  (property "Value" "22uF" (at 118.1038 76.2 0) (effects (font (size 1.27 1.27)) (justify left) (hide yes)))
  (property "Footprint" "Capacitor_THT:C_Disc_D7.5mm_W2.5mm_P5.00mm" (at 119.38 73.66 0) (effects (font (size 1.27 1.27)) (hide yes)))
  (property "Datasheet" "~" (at 119.38 73.66 0) (effects (font (size 1.27 1.27)) (hide yes)))
  (property "Description" "Unpolarized capacitor, small symbol" (at 119.38 73.66 0) (effects (font (size 1.27 1.27)) (hide yes)))
  (pin "2")
  (pin "1"))
 (symbol
  (lib_id "Device:C_Small")
  (at 80.01 69.85 90)
  (unit 1)
  (exclude_from_sim no)
  (in_bom yes)
  (on_board yes)
  (dnp no)
  (property "Reference" "C1" (at 78.232 70.866 90) (effects (font (size 1.27 1.27))))
  (property "Value" "22uF" (at 81.2862 67.31 0) (effects (font (size 1.27 1.27)) (justify left) (hide yes)))
  (property "Footprint" "Capacitor_THT:C_Disc_D7.5mm_W2.5mm_P5.00mm" (at 80.01 69.85 0) (effects (font (size 1.27 1.27)) (hide yes)))
  (property "Datasheet" "~" (at 80.01 69.85 0) (effects (font (size 1.27 1.27)) (hide yes)))
  (property "Description" "Unpolarized capacitor, small symbol" (at 80.01 69.85 0) (effects (font (size 1.27 1.27)) (hide yes)))
  (pin "2")
  (pin "1"))
 (symbol
  (lib_id "Connector:Conn_01x03_Socket")
  (at 152.4 31.75 0)
  (mirror y)
  (unit 1)
  (exclude_from_sim no)
  (in_bom yes)
  (on_board yes)
  (dnp no)
  (property "Reference" "J4" (at 147.32 31.75 0) (effects (font (size 1.27 1.27))))
  (property "Value" "+Mic In-" (at 148.082 34.29 0) (effects (font (size 1.27 1.27))))
  (property "Footprint" "Connector_JST:JST_XH_B3B-XH-A_1x03_P2.50mm_Vertical" (at 152.4 31.75 0) (effects (font (size 1.27 1.27)) (hide yes)))
  (property "Datasheet" "~" (at 152.4 31.75 0) (effects (font (size 1.27 1.27)) (hide yes)))
  (property "Description" "Generic connector, single row, 01x03, script generated" (at 152.4 31.75 0) (effects (font (size 1.27 1.27)) (hide yes)))
  (pin "3")
  (pin "2")
  (pin "1"))
 (symbol
  (lib_id "Device:R_Small")
  (at 120.65 46.99 270)
  (mirror x)
  (unit 1)
  (exclude_from_sim no)
  (in_bom yes)
  (on_board yes)
  (dnp no)
  (property "Reference" "R5" (at 119.38 44.958 90) (effects (font (size 1.27 1.27)) (justify left)))
  (property "Value" "100" (at 118.872 46.99 90) (effects (font (size 1.27 1.27)) (justify left)))
  (property "Footprint" "PCM_Resistor_THT_AKL:R_Axial_DIN0204_L3.6mm_D1.6mm_P7.62mm_Horizontal" (at 120.65 46.99 0) (effects (font (size 1.27 1.27)) (hide yes)))
  (property "Datasheet" "~" (at 120.65 46.99 0) (effects (font (size 1.27 1.27)) (hide yes)))
  (property "Description" "Resistor, small symbol" (at 120.65 46.99 0) (effects (font (size 1.27 1.27)) (hide yes)))
  (pin "2")
  (pin "1"))
 (symbol
  (lib_id "Device:C_Polarized_Small")
  (at 125.73 44.45 180)
  (unit 1)
  (exclude_from_sim no)
  (in_bom yes)
  (on_board yes)
  (dnp no)
  (fields_autoplaced yes)
  (property "Reference" "C4" (at 128.27 44.996 0) (effects (font (size 1.27 1.27)) (justify right)))
  (property "Value" "2200uF" (at 123.19 43.7262 0) (effects (font (size 1.27 1.27)) (justify left) (hide yes)))
  (property "Footprint" "Capacitor_THT:CP_Radial_D10.0mm_P5.00mm" (at 125.73 44.45 0) (effects (font (size 1.27 1.27)) (hide yes)))
  (property "Datasheet" "~" (at 125.73 44.45 0) (effects (font (size 1.27 1.27)) (hide yes)))
  (property "Description" "Polarized capacitor, small symbol" (at 125.73 44.45 0) (effects (font (size 1.27 1.27)) (hide yes)))
  (pin "2")
  (pin "1"))
 (symbol
  (lib_id "Device:R_Small")
  (at 130.81 67.31 0)
  (unit 1)
  (exclude_from_sim no)
  (in_bom yes)
  (on_board yes)
  (dnp no)
  (property "Reference" "R2" (at 134.62 67.31 0) (effects (font (size 1.27 1.27)) (justify right)))
  (property "Value" "2.2k" (at 130.81 67.31 90) (effects (font (size 1.27 1.27))))
  (property "Footprint" "PCM_Resistor_THT_AKL:R_Axial_DIN0204_L3.6mm_D1.6mm_P7.62mm_Horizontal" (at 130.81 67.31 0) (effects (font (size 1.27 1.27)) (hide yes)))
  (property "Datasheet" "~" (at 130.81 67.31 0) (effects (font (size 1.27 1.27)) (hide yes)))
  (property "Description" "Resistor, small symbol" (at 130.81 67.31 0) (effects (font (size 1.27 1.27)) (hide yes)))
  (pin "2")
  (pin "1"))
 (symbol
  (lib_id "Mechanical:MountingHole_Pad")
  (at 151.13 76.2 0)
  (unit 1)
  (exclude_from_sim yes)
  (in_bom no)
  (on_board yes)
  (dnp no)
  (property "Reference" "H3" (at 146.05 73.66 0) (effects (font (size 1.27 1.27)) (justify left)))
  (property "Value" "MountingHole_Pad" (at 153.67 76.1999 0) (effects (font (size 1.27 1.27)) (justify left) (hide yes)))
  (property "Footprint" "MountingHole:MountingHole_2.2mm_M2_DIN965_Pad" (at 151.13 76.2 0) (effects (font (size 1.27 1.27)) (hide yes)))
  (property "Datasheet" "~" (at 151.13 76.2 0) (effects (font (size 1.27 1.27)) (hide yes)))
  (property "Description" "Mounting Hole with connection" (at 151.13 76.2 0) (effects (font (size 1.27 1.27)) (hide yes)))
  (pin "1"))
 (symbol
  (lib_id "Device:R_Small")
  (at 80.01 66.04 90)
  (unit 1)
  (exclude_from_sim no)
  (in_bom yes)
  (on_board yes)
  (dnp no)
  (property "Reference" "R8" (at 80.01 64.262 90) (effects (font (size 1.27 1.27))))
  (property "Value" "3.9k" (at 80.01 66.04 90) (effects (font (size 1.27 1.27))))
  (property "Footprint" "PCM_Resistor_THT_AKL:R_Axial_DIN0204_L3.6mm_D1.6mm_P7.62mm_Horizontal" (at 80.01 66.04 0) (effects (font (size 1.27 1.27)) (hide yes)))
  (property "Datasheet" "~" (at 80.01 66.04 0) (effects (font (size 1.27 1.27)) (hide yes)))
  (property "Description" "Resistor, small symbol" (at 80.01 66.04 0) (effects (font (size 1.27 1.27)) (hide yes)))
  (pin "2")
  (pin "1"))
 (symbol
  (lib_id "Mechanical:MountingHole_Pad")
  (at 151.13 66.04 0)
  (unit 1)
  (exclude_from_sim yes)
  (in_bom no)
  (on_board yes)
  (dnp no)
  (property "Reference" "H1" (at 146.05 63.5 0) (effects (font (size 1.27 1.27)) (justify left)))
  (property "Value" "MountingHole_Pad" (at 153.67 66.0399 0) (effects (font (size 1.27 1.27)) (justify left) (hide yes)))
  (property "Footprint" "MountingHole:MountingHole_2.2mm_M2_DIN965_Pad" (at 151.13 66.04 0) (effects (font (size 1.27 1.27)) (hide yes)))
  (property "Datasheet" "~" (at 151.13 66.04 0) (effects (font (size 1.27 1.27)) (hide yes)))
  (property "Description" "Mounting Hole with connection" (at 151.13 66.04 0) (effects (font (size 1.27 1.27)) (hide yes)))
  (pin "1"))
 (symbol
  (lib_id "Connector:Conn_01x02_Socket")
  (at 176.53 92.71 0)
  (mirror y)
  (unit 1)
  (exclude_from_sim no)
  (in_bom yes)
  (on_board yes)
  (dnp no)
  (property "Reference" "J2" (at 175.26 92.7099 0) (effects (font (size 1.27 1.27)) (justify left)))
  (property "Value" "+Out-" (at 176.276 95.25 0) (effects (font (size 1.27 1.27)) (justify left)))
  (property "Footprint" "Connector_JST:JST_XH_B2B-XH-A_1x02_P2.50mm_Vertical" (at 176.53 92.71 0) (effects (font (size 1.27 1.27)) (hide yes)))
  (property "Datasheet" "~" (at 176.53 92.71 0) (effects (font (size 1.27 1.27)) (hide yes)))
  (property "Description" "Generic connector, single row, 01x02, script generated" (at 176.53 92.71 0) (effects (font (size 1.27 1.27)) (hide yes)))
  (pin "1")
  (pin "2"))
 (symbol
  (lib_id "THAT1512:1512P08-U")
  (at 90.17 68.58 0)
  (unit 1)
  (exclude_from_sim no)
  (in_bom yes)
  (on_board yes)
  (dnp no)
  (fields_autoplaced yes)
  (property "Reference" "IC1" (at 102.87 60.96 0) (effects (font (size 1.27 1.27))))
  (property "Value" "1512P08-U" (at 102.87 63.5 0) (effects (font (size 1.27 1.27))))
  (property "Footprint" "Footprints:DIP781W46P254L952H432Q8N" (at 111.76 163.5 0) (effects (font (size 1.27 1.27)) (justify left top) (hide yes)))
  (property "Datasheet" "" (at 111.76 263.5 0) (effects (font (size 1.27 1.27)) (justify left top) (hide yes)))
  (property "Description" "Microphone Preamplifiers High-Perform. Audio Preamp 0dB DIP-8" (at 90.17 68.58 0) (effects (font (size 1.27 1.27)) (hide yes)))
  (property "Height" "4.32" (at 111.76 463.5 0) (effects (font (size 1.27 1.27)) (justify left top) (hide yes)))
  (property "Mouser Part Number" "887-1512P08-U" (at 111.76 563.5 0) (effects (font (size 1.27 1.27)) (justify left top) (hide yes)))
  (property "Mouser Price/Stock" "https://www.mouser.co.uk/ProductDetail/THAT/1512P08-U?qs=9Udfh7QmL4sFBLonIQFgcw%3D%3D" (at 111.76 663.5 0) (effects (font (size 1.27 1.27)) (justify left top) (hide yes)))
  (property "Manufacturer_Name" "THAT CORPORATION" (at 111.76 763.5 0) (effects (font (size 1.27 1.27)) (justify left top) (hide yes)))
  (property "Manufacturer_Part_Number" "1512P08-U" (at 111.76 863.5 0) (effects (font (size 1.27 1.27)) (justify left top) (hide yes)))
  (pin "2")
  (pin "3")
  (pin "5")
  (pin "8")
  (pin "1")
  (pin "7")
  (pin "6")
  (pin "4"))
 (symbol
  (lib_id "Device:C_Polarized_Small")
  (at 125.73 39.37 0)
  (unit 1)
  (exclude_from_sim no)
  (in_bom yes)
  (on_board yes)
  (dnp no)
  (fields_autoplaced yes)
  (property "Reference" "C5" (at 128.27 38.8238 0) (effects (font (size 1.27 1.27)) (justify left)))
  (property "Value" "2200uF" (at 123.19 40.0938 0) (effects (font (size 1.27 1.27)) (justify right) (hide yes)))
  (property "Footprint" "Capacitor_THT:CP_Radial_D10.0mm_P5.00mm" (at 125.73 39.37 0) (effects (font (size 1.27 1.27)) (hide yes)))
  (property "Datasheet" "~" (at 125.73 39.37 0) (effects (font (size 1.27 1.27)) (hide yes)))
  (property "Description" "Polarized capacitor, small symbol" (at 125.73 39.37 0) (effects (font (size 1.27 1.27)) (hide yes)))
  (pin "2")
  (pin "1"))
 (symbol
  (lib_id "Device:R_Small")
  (at 80.01 78.74 90)
  (mirror x)
  (unit 1)
  (exclude_from_sim no)
  (in_bom yes)
  (on_board yes)
  (dnp no)
  (property "Reference" "R7" (at 81.28 80.772 90) (effects (font (size 1.27 1.27)) (justify left)))
  (property "Value" "3.9k" (at 82.042 78.74 90) (effects (font (size 1.27 1.27)) (justify left)))
  (property "Footprint" "PCM_Resistor_THT_AKL:R_Axial_DIN0204_L3.6mm_D1.6mm_P7.62mm_Horizontal" (at 80.01 78.74 0) (effects (font (size 1.27 1.27)) (hide yes)))
  (property "Datasheet" "~" (at 80.01 78.74 0) (effects (font (size 1.27 1.27)) (hide yes)))
  (property "Description" "Resistor, small symbol" (at 80.01 78.74 0) (effects (font (size 1.27 1.27)) (hide yes)))
  (pin "2")
  (pin "1"))
 (symbol
  (lib_id "Regulator_Switching:NMA0515SC")
  (at 101.6 41.91 0)
  (unit 1)
  (exclude_from_sim no)
  (in_bom yes)
  (on_board yes)
  (dnp no)
  (fields_autoplaced yes)
  (property "Reference" "U1" (at 101.6 29.21 0) (effects (font (size 1.27 1.27))))
  (property "Value" "NMA0515SC" (at 101.6 31.75 0) (effects (font (size 1.27 1.27))))
  (property "Footprint" "Converter_DCDC:Converter_DCDC_Murata_NMAxxxxSC_THT" (at 101.6 50.8 0) (effects (font (size 1.27 1.27)
    (italic yes)) (hide yes)))
  (property "Datasheet" "http://power.murata.com/data/power/ncl/kdc_nma.pdf" (at 101.6 41.91 0) (effects (font (size 1.27 1.27)) (hide yes)))
  (property "Description" "±33mA Isolated 1W Dual output DC/DC Converter Module, 5V Input Voltage, ±15V Output Voltage, SIP3" (at 101.6 41.91 0) (effects (font (size 1.27 1.27)) (hide yes)))
  (pin "4")
  (pin "5")
  (pin "2")
  (pin "6")
  (pin "1"))
 (symbol
  (lib_id "Device:C_Polarized_Small")
  (at 85.09 41.91 0)
  (unit 1)
  (exclude_from_sim no)
  (in_bom yes)
  (on_board yes)
  (dnp no)
  (property "Reference" "C7" (at 85.09 40.132 0) (effects (font (size 1.27 1.27)) (justify left)))
  (property "Value" "2200uF" (at 85.598 43.942 0) (effects (font (size 1.27 1.27)) (justify left) (hide yes)))
  (property "Footprint" "Capacitor_THT:CP_Radial_D10.0mm_P5.00mm" (at 85.09 41.91 0) (effects (font (size 1.27 1.27)) (hide yes)))
  (property "Datasheet" "~" (at 85.09 41.91 0) (effects (font (size 1.27 1.27)) (hide yes)))
  (property "Description" "Polarized capacitor, small symbol" (at 85.09 41.91 0) (effects (font (size 1.27 1.27)) (hide yes)))
  (pin "2")
  (pin "1"))
 (symbol
  (lib_id "Device:C_Polarized_Small")
  (at 80.01 41.91 0)
  (unit 1)
  (exclude_from_sim no)
  (in_bom yes)
  (on_board yes)
  (dnp no)
  (property "Reference" "C6" (at 80.01 40.132 0) (effects (font (size 1.27 1.27)) (justify left)))
  (property "Value" "2200uF" (at 80.518 43.942 0) (effects (font (size 1.27 1.27)) (justify left) (hide yes)))
  (property "Footprint" "Capacitor_THT:CP_Radial_D10.0mm_P5.00mm" (at 80.01 41.91 0) (effects (font (size 1.27 1.27)) (hide yes)))
  (property "Datasheet" "~" (at 80.01 41.91 0) (effects (font (size 1.27 1.27)) (hide yes)))
  (property "Description" "Polarized capacitor, small symbol" (at 80.01 41.91 0) (effects (font (size 1.27 1.27)) (hide yes)))
  (pin "2")
  (pin "1"))
 (sheet_instances
  (path ""
   (page "1"))))
